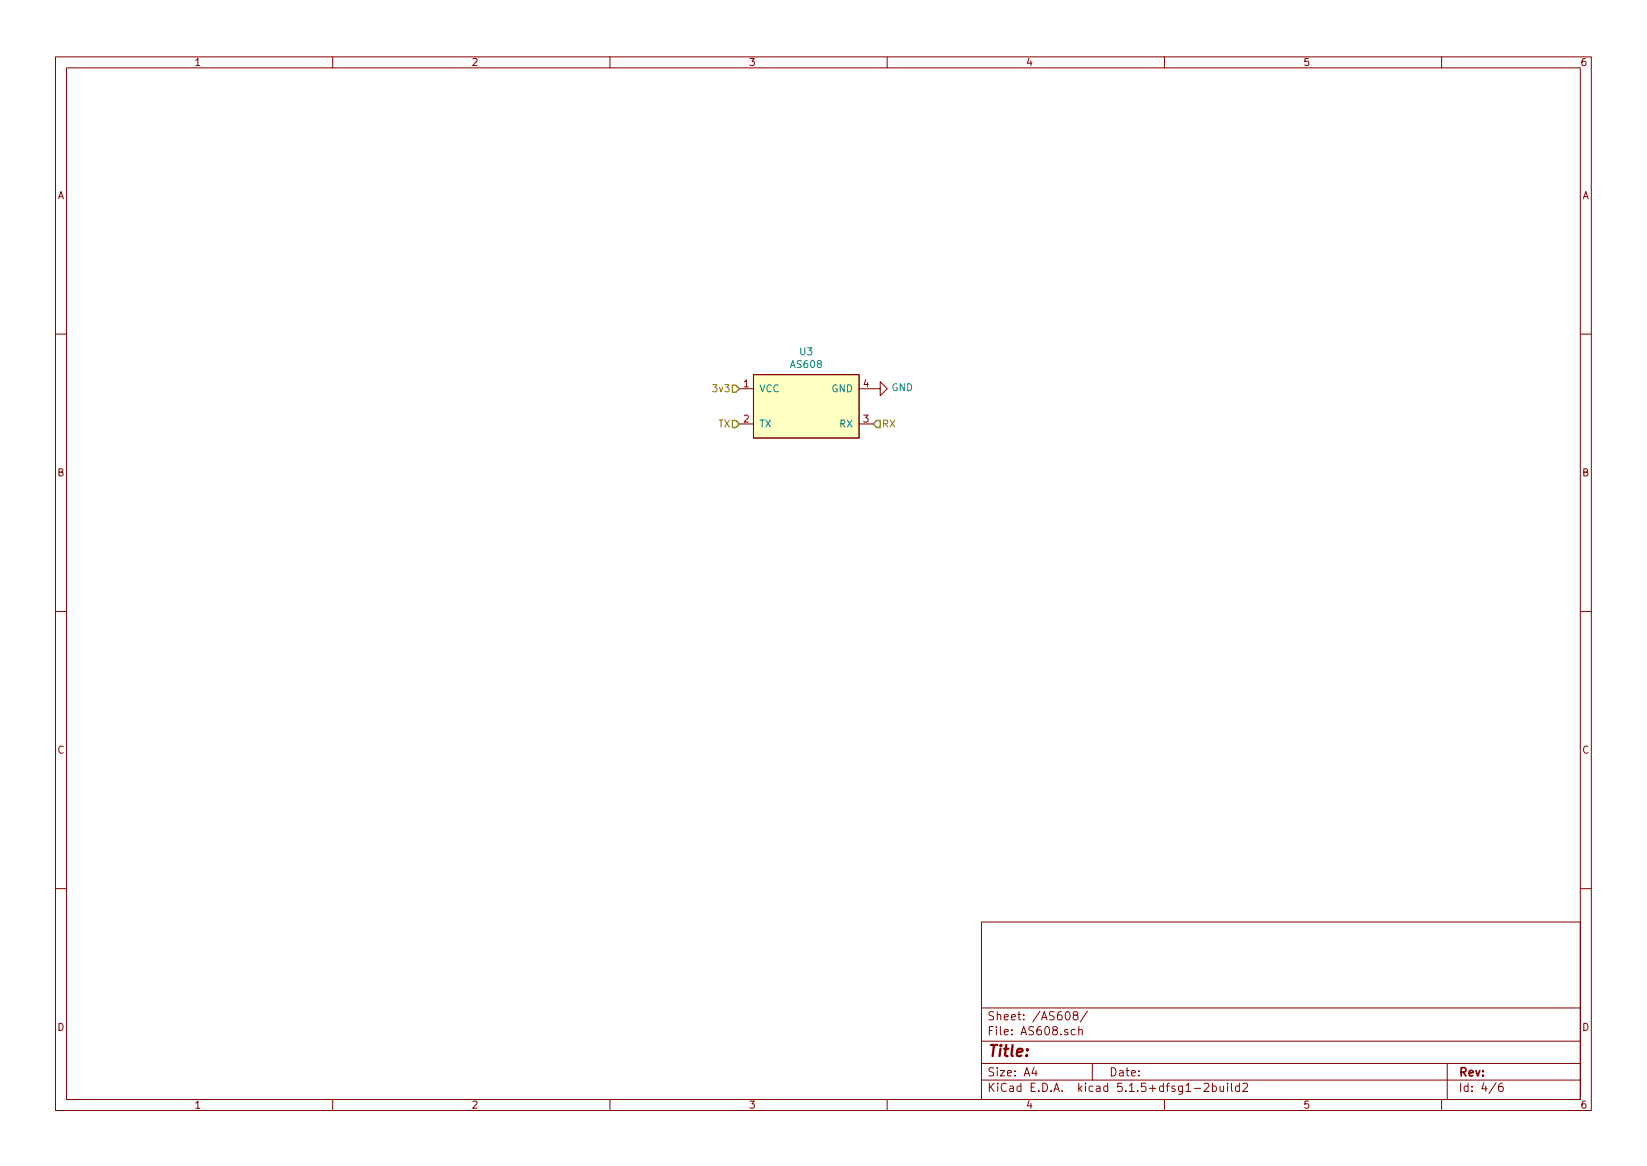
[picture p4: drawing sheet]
<svg xmlns="http://www.w3.org/2000/svg" width="297mm" height="210mm" viewBox="0 0 297 210" stroke-linecap="round" stroke-linejoin="round" font-family="sans-serif">
<g fill="none" stroke="#840000" stroke-width=".18">
<path d="M10 10.3h277v189.9h-277zM12 12.2h273v186.1h-273zM60 10.3v1.9M110 10.3v1.9M160 10.3v1.9M210 10.3v1.9M260 10.3v1.9M10 60.2h2M133.3 70.1h2.6M133.3 76.4h2.6M135.9 67.6h19v11.4h-19zM154.9 70.1h3.8v-1.3l1.3 1.3-1.3 1.3v-1.3"/>
<path d="M154.9 76.4h2.6M285 60.2h2M10 110.3h2M285 110.3h2M10 160.2h2M177 166.3h108v32h-108zM285 160.2h2M60 198.3v1.9M110 198.3v1.9M160 198.3v1.9M177 194.8h108M177 191.8h108"/>
<path d="M177 187.8h108M177 181.8h108M186.5 192.5l-.4 1h1M186.8 193v1M192.3 182.5l.2-.1a.8 .8 0 0 1 .5 .8 .8 .8 0 0 1-.5 .7 1 1 0 0 1-.2-1.4zM193.8 183.1l-.3-.3 .1-.2 .2-.2 .5 .1 .1 .2-.1 .2-.5 .2-.3 .3v.2l.3 .3h.3l.3-.3v-.2l-.3-.3M193.9 185.7l-.4-.1-.3 .3 .1 .6 .2 .1 .4-.1M194.6 185.7a.37 .37 0 0 1 .6 .1v.8M194.6 185.1v1.5M196.1 182.3l-1.3 2M197 191.8v3M210 198.3v1.9"/>
<path d="M215.4 196.3h1.1M217.2 195.5l.6-.2 .2 .5-.9 1h.9M218.7 195.9l.4-.1 .3 .3-.1 .6h-.6M218.7 195.3v1.5M220 195.8l.1 .9 .3 .1 .3-.1M220.7 195.8v1M221.4 195.3v.2M221.4 195.8v1M222.1 195.3v1.3l.2 .2M223.5 195.9l-.4-.1-.3 .3 .1 .6 .2 .1 .4-.1M223.5 195.3v1.5M224.2 195.5l.5-.2 .3 .5-.9 1h.9"/>
<path d="M260 198.3v1.9M261 191.8v6.5M269.8 195.2l-1.2 2M271 195.3l-.4 .1a.96 .96 0 0 0 0 1.4l.4-.1 .1-.5-.3-.3-.4 .1-.1 .2"/>
</g>
<path d="M135.9 67.6h19v11.4h-19z" fill="#ffffc2" stroke="#ffffc2" stroke-width=".18"/>
<path d="M132.1 75.8h.6l.6 .6-.6 .7h-.6zM132.1 69.5h.6l.6 .6-.6 .6h-.6zM157.5 76.4l.6-.6h.6v1.3h-.6z" fill="none" stroke="#848400" stroke-width=".25"/>
<text font-size="2.8" fill="#840000" x="178" y="190.5">Title:</text>
<g font-size="2.1" fill="#840000">
<text x="178" y="184">Sheet: /AS608/</text>
<text x="178" y="186.7">File: AS608.sch</text>
<text x="178" y="196.9">KiCad E.D.A. kicad 5.1.5+dfsg1-2build2</text>
<text x="178" y="194.1">Size: A4</text>
<text x="200" y="194.1">Date:</text>
<text x="263" y="194.1">Rev:</text>
<text x="263" y="196.9">Id: 4/6</text>
</g>
<g font-size="1.8" fill="#840000">
<text x="35" y="11.9">1</text>
<text x="85" y="11.9">2</text>
<text x="135" y="11.9">3</text>
<text x="185" y="11.9">4</text>
<text x="235" y="11.9">5</text>
<text x="285" y="11.9">6</text>
<text x="10.4" y="35.9">A</text>
<text x="285.4" y="35.9">A</text>
<text x="134.1" y="69.8">1</text>
<text x="155.7" y="69.8">4</text>
<text x="134.1" y="76.2">2</text>
<text x="155.7" y="76.2">3</text>
<text x="10.4" y="85.9">B</text>
<text x="285.4" y="85.9">B</text>
<text x="10.4" y="135.9">C</text>
<text x="285.4" y="135.9">C</text>
<text x="10.4" y="185.9">D</text>
<text x="285.4" y="185.9">D</text>
<text x="35" y="199.9">1</text>
<text x="85" y="199.9">2</text>
<text x="135" y="199.9">3</text>
<text x="185" y="199.9">4</text>
<text x="235" y="199.9">5</text>
<text x="285" y="199.9">6</text>
</g>
<g font-size="1.8" fill="#008484">
<text x="144.3" y="64.1">U3</text>
<text x="136.9" y="70.7">VCC</text>
<text x="142.7" y="66.4">AS608</text>
<text x="150" y="70.7">GND</text>
<text x="160.8" y="70.5">GND</text>
<text x="136.9" y="77.1">TX</text>
<text x="151.5" y="77.1">RX</text>
</g>
<g font-size="1.8" fill="#848400">
<text x="128.9" y="70.7">3v3</text>
<text x="129.6" y="77.1">TX</text>
<text x="159" y="77.1">RX</text>
</g>
</svg>
